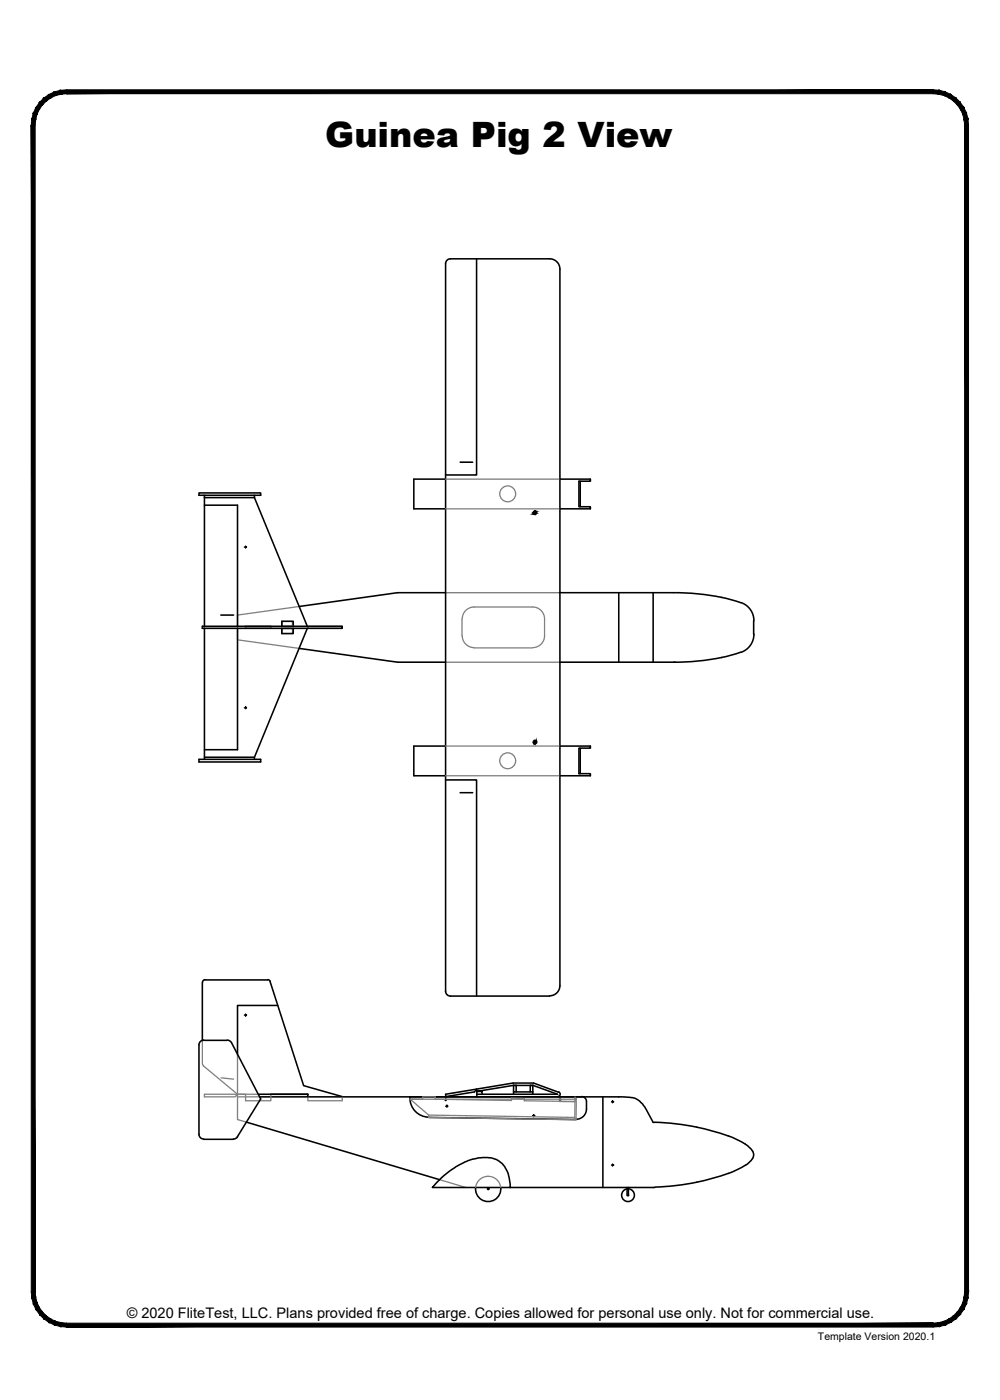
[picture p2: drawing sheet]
<svg xmlns="http://www.w3.org/2000/svg" width="190mm" height="267mm" viewBox="0 0 190 267" stroke-linecap="round" stroke-linejoin="round" font-family="sans-serif">
<!-- layer: 22 TILED -->
<g fill="#000" stroke="#000" stroke-width=".19">
<path d="M11.5 17.2l1.2-.1v.8zM11.5 17.2l.2 .7h1zM10.4 17.5l1.1-.3 .2 .7zM10.4 17.5l.2 .7 1.1-.3zM9.3 18l1.1-.5 .2 .7zM9.3 18l.4 .6 .9-.4zM8.3 18.7l1-.7 .4 .6zM8.3 18.7l.5 .5 .9-.6zM8.3 18.7l.5 .5-1.3 .3zM7.5 19.5l.6 .5 .7-.8zM7.5 19.5l.6 .5-1.3 .5zM6.8 20.5l.7 .3 .6-.8zM6.8 20.5l.7 .3-1.1 .7zM6.4 21.5l.6 .3 .5-1zM6.4 21.5l.6 .3-.9 .9zM6.1 22.7l.7 .1 .2-1zM6.1 22.7l.7 .1-.8 1.1zM6.8 22.8l-.8 1.1h.7z"/>
<path d="M12.7 17.9h165.1v-.8zM12.7 17.1h165.1l-165.1 .8z"/>
<path d="M6 23.9l.7 222.2v-222.2zM6 23.9l.7 222.2h-.7z"/>
<path d="M184.4 22.7l.1 1.2h-.7zM183.7 22.8l.1 1.1 .6-1.2zM184.1 21.5l.3 1.2-.7 .1zM183.4 21.8l.3 1 .4-1.3zM183.6 20.5l.5 1-.7 .3zM183 20.8l.4 1 .2-1.3zM182.9 19.5l.7 1-.6 .3zM182.4 20l.6 .8-.1-1.3zM182.1 18.7l.8 .8-.5 .5zM182.1 18.7l-.5 .5 .8 .8zM181.1 18l1 .7-.5 .5zM181.1 18l-.3 .6 .8 .6zM180.1 17.5l1 .5-.3 .6zM180.1 17.5l-.3 .7 1 .4zM178.9 17.2l1.2 .3-.3 .7zM178.9 17.2l-.1 .7 1 .3zM177.8 17.1l1.1 .1-.1 .7zM177.8 17.1v.8h1z"/>
<path d="M6 246.1h.7l-.6 1.2zM6.7 246.1l-.6 1.2 .7-.2zM6.1 247.3l.7-.2-.4 1.3zM6.8 247.1l-.4 1.3 .6-.3zM6.4 248.4l.6-.3-.2 1.3zM7 248.1l-.2 1.3 .7-.3zM6.8 249.4l.7-.3v1.3zM7.5 249.1v1.3l.6-.5zM7.5 250.4l.6-.5 .2 1.3zM8.1 249.9l.2 1.3 .5-.5zM8.8 250.7l.5 1.2-1-.7zM8.8 250.7l.5 1.2 .4-.6zM9.7 251.3l.7 1.1-1.1-.5zM9.7 251.3l.7 1.1 .2-.7zM10.6 251.7l.9 1-1.1-.3zM10.6 251.7l.9 1 .2-.7zM11.7 252l1 .8-1.2-.1zM11.7 252l1 .8v-.7z"/>
<path d="M12.7 252.1v.7l165.1-.7zM12.7 252.8l165.1-.7v.7z"/>
<path d="M177.8 252.1l1.1 .6-1.1 .1zM177.8 252.1l1.1 .6-.1-.7zM178.8 252l1.3 .4-1.2 .3zM178.8 252l1.3 .4-.3-.7zM179.8 251.7l1.3 .2-1 .5zM179.8 251.7l1.3 .2-.3-.6zM180.8 251.3l1.3-.1-1 .7zM180.8 251.3l1.3-.1-.5-.5zM181.6 250.7l1.3-.3-.8 .8zM181.6 250.7l1.3-.3-.5-.5zM182.4 249.9l1.2-.5-.7 1zM183 249.1l-.6 .8 1.2-.5zM183 249.1l1.1-.7-.5 1zM183.4 248.1l-.4 1 1.1-.7zM183.4 248.1l1-.8-.3 1.1zM183.7 247.1l-.3 1 1-.8zM184.5 246.1l-.1 1.2-.7-.2zM183.8 246.1l-.1 1 .8-1z"/>
<path d="M183.8 23.9v222.2h.7zM183.8 23.9h.7v222.2z"/>
</g>
<!-- layer: 08 CUTOUT -->
<g fill="none" stroke="#808080" stroke-width=".25">
<path d="M84.9 96.9h21.8M84.9 91.3h21.8M38.9 119.3v.4M46.8 119.3h4.8v.4h-4.8zM53.7 119.7h2.2M53.7 119.3h2.2M53.8 118.4h1.9v.9h-1.9zM53.8 119.8h1.9v.9h-1.9zM57 115.5l-11.8 1.7v4.7l11.8 1.6M58.5 119.3l.1 .2-.1 .2M58.6 119.3h6.6v.4h-6.6zM84.9 112.9h21.7"/>
<path d="M88 117.9v3.2M101.5 115.6h-11.2a2.26 2.26 0 0 0-2.2 2.3M101.5 115.6a2.26 2.26 0 0 1 2.2 2.3M103.7 117.9v3.2M84.9 126.2h21.8M88.1 121.1a2.26 2.26 0 0 0 2.2 2.3M90.3 123.4h11.2M103.7 121.1a2.26 2.26 0 0 1-2.2 2.3M84.9 142.1h21.8M84.9 147.8h21.8M38.5 198.2v4.5M38.6 202.7l.1 .3 6.5 5.5h1.6v1.2h4.8v-1.2"/>
<path d="M42.1 205.3l2.4 .3M45.2 209v4.3l1.7 .5M45.2 209h4.3M45.2 200.8v7.7M49.2 208.5h-10.3v.5h5.9l.4-.5v.5M58.6 208.5v1.2h6.6v-.8M78.1 209.4h31.4M81.7 212.4l27.8 .5M106.7 209.4v.4h2.8M109.5 209.8l-9.6-.1v-.4l-2.5-.1v.4l-14.5-.2v-.4h-2.4v.4l-2.4-.1 3.6 3.1v.5l28 .4 .1-4h-.3v4M109.5 209v.8M83.7 224.7l5.1 1.5"/>
<path d="M90.6 226.2a2.41 2.41 0 0 1 2.4-2.1 2.41 2.41 0 0 1 2.4 2.1"/>
<circle cx="96.7" cy="94.1" r="1.51"/>
<circle cx="96.7" cy="144.9" r="1.51"/>
</g>
<!-- layer: 01 CUT -->
<g fill="none" stroke="#000" stroke-width=".3">
<path d="M85.8 49.3h18.9M85.8 49.3a.92 .92 0 0 0-.9 .9v138.7M90.8 49.3v41.2h-5.9M104.7 49.3a1.96 1.96 0 0 1 2 2M106.7 51.3v136.5M37.9 93.9h11.8v.5h-11.8zM38.9 94.4v24.9M38.9 96.2h6.3v23.1M38.9 94.8h9.6M48.5 94.8l10 24.5M48.5 94.4v.4M84.9 91.3h-6.1v5.6h6.1"/>
<path d="M87.7 88.1h2.3M106.7 91.3h5.8v.4h-2.2v4.8h2.2v.4h-5.8M110.5 91.7v4.8M38.5 119.3h26.7v.4h-26.7zM38.9 119.7v25M42.1 117.2h2.4M45.2 119.7v23.1h-6.3M53.7 119.7v1h2.2v-1M53.7 119.3v-.9h2.2v.9M58.5 119.7l-10 24.6M84.9 112.9h-9.1l-18.8 2.6M106.6 112.9h21.7"/>
<path d="M117.9 112.9v13.3M124.4 112.9v13.3M128.3 112.9a45.1 45.1 0 0 1 9.2 .9M137.5 113.8l3.7 1M141.2 114.8a3.6 3.6 0 0 1 2.4 3.4M143.6 118.3v2.5M57 123.5l18.8 2.7h9.1M106.7 126.2h21.9M137.5 125.2a45.1 45.1 0 0 1-9.2 1M141.2 124.2l-3.7 1.1M143.6 120.8a3.6 3.6 0 0 1-2.4 3.5M37.9 144.7h11.8v.5h-11.8z"/>
<path d="M38.9 144.3h9.6v.4M84.9 148.6h5.9v41.2M84.9 142.1h-6.1v5.7h6.1M87.7 151h2.3M106.7 142.1h5.8v.4h-2.2v4.9h2.2v.4h-5.8M110.5 142.5v4.9M38.5 187.1v11.1M38.8 198.2h4.5M38.8 198.1a.92 .92 0 0 0-.9 1v17a.92 .92 0 0 0 .9 .9M39 186.7h12M39.1 186.6l-.4 .3-.1 .2M43.3 198.1l.5 .2 .3 .3 5.6 10.7-4.5 7.3"/>
<path d="M51 186.6l.5 .4M51.4 187l6.4 19.8 7.4 2.1M52.9 191.5h-7.7v9.3M84.9 188.8a.92 .92 0 0 0 .9 1M85.8 189.8h18.9M106.7 187.7a1.96 1.96 0 0 1-2 2M38.8 217h5.7M45.3 216.6l-.5 .3-.3 .1M46.9 213.8l36.8 10.9M49.2 208.5h9.4v.5M49.5 209h69.1a4.4 4.4 0 0 1 2.9 .5l1.3 1.4 1.6 2.9h.3M78.1 209.2a3.6 3.6 0 0 0 3.6 3.6"/>
<path d="M78.1 209v.2M81.7 212.9l28 .4M97.7 206.8h3.9l4.6 1.7h-15.4M97.8 206.8l-7 1.1h1v.6M97.8 208h3.7M97.8 206.8v1.7M98.3 206.8v1.2M101 206.8v1.2M101.5 206.8v1.7M106.4 208.1l-4.7-1.8h-4l-12.8 2.2v.4l5.5-.9 .4-.5v1.5M106.4 208a.47 .47 0 0 1 .3 .5 .47 .47 0 0 1-.5 .4M110.8 208.9a.92 .92 0 0 1 .9 .9 3.1 3.1 0 0 1-.6 2.9 1.96 1.96 0 0 1-1.4 .5"/>
<path d="M114.8 209v17.2M124.8 213.8a45.8 45.8 0 0 1 13.9 2.6M138.7 216.4a9.9 9.9 0 0 1 4.7 2.9 1.99 1.99 0 0 1-1.1 2.5 34.3 34.3 0 0 1-13.1 4l-4.4 .3M83.2 225.3a13.5 13.5 0 0 1 9.1-4.8 4.5 4.5 0 0 1 4.8 4.4l.1 1.3h-14.8zM90.6 226.2a2.41 2.41 0 0 0 2.4 2.7 2.41 2.41 0 0 0 2.4-2.7M97.2 226.2h27.5M119.5 226.2v1.5M119.5 227.7l.1 .1 .2-.1M119.5 226.5a1.22 1.22 0 0 0-.9 1.8 1.22 1.22 0 0 0 2.1 0 1.22 1.22 0 0 0-.9-1.8M119.7 226.2v1.5"/>
<circle cx="46.8" cy="104.2" r=".07"/>
<circle cx="46.8" cy="134.8" r=".07"/>
<circle cx="46.8" cy="193.3" r=".07"/>
<circle cx="84.9" cy="209.5" r=".07"/>
<circle cx="85.2" cy="210.7" r=".07"/>
<circle cx="101.7" cy="212.5" r=".07"/>
<circle cx="106.7" cy="209.5" r=".07"/>
<circle cx="116.7" cy="209.9" r=".07"/>
<circle cx="93" cy="226.5" r=".12"/>
<circle cx="116.7" cy="221.9" r=".07"/>
</g>
<!-- layer: 24 DIMENSIONS -->
<g fill="none" stroke="#000" stroke-width=".25">
<path d="M46.5 104.2h.5M46.8 104v.4M46.5 134.8h.5M46.8 134.6v.4M46.5 193.4h.5M46.8 193.2v.4M84.7 209.5h.4M84.9 209.3v.4M84.9 210.7h.4M85.1 210.5v.4M101.5 212.5h.4M101.7 212.3v.5"/>
<path d="M106.5 209.5h.4M106.7 209.3v.4M116.5 209.9h.4M116.7 209.6v.5M116.5 222h.4M116.7 221.8v.3"/>
</g>
<!-- layer: 23 NOTES -->
<g fill="#000" stroke="#000" stroke-width=".19">
<path d="M101.8 98h.1zM101.9 97.4h.2zM101.9 97.4h.1zM101.9 97.5h.2zM101.7 141.4v.1zM102.2 141.3v.1z"/>
<path d="M101.6 97.7h.3zM101.6 97.7h.3z"/>
<path d="M101.6 97.7h.3l-.2 .1zM101.7 97.8l.2-.1zM101.7 97.8h.2zM101.7 97.8h.2z"/>
<path d="M101.7 97.8h.2zM101.7 97.9l.2-.1z"/>
<path d="M101.7 97.9h.2zM101.7 97.9h.2z"/>
<path d="M101.7 97.9h.2zM101.8 98l.1-.1z"/>
<path d="M101.8 98h.1zM101.8 98h.1z"/>
<path d="M101.9 97.4h.2zM101.9 97.5h.2z"/>
<path d="M101.9 97.5h.2zM101.9 97.5h.2zM101.9 97.5h.3z"/>
<path d="M101.9 97.5h.3zM101.9 97.6l.3-.1z"/>
<path d="M101.9 97.6h.3zM101.9 97.6h.3z"/>
<path d="M101.9 97.6h.3zM101.9 97.7l.3-.1z"/>
<path d="M101.7 141.4v.1zM101.7 141.4v.1z"/>
<path d="M101.7 141.4v.2zM101.7 141.4v.2z"/>
<path d="M101.7 141.4v.2zM101.7 141.4v.1z"/>
<path d="M101.8 141.4l-.1 .2zM101.7 141.4v.2z"/>
<path d="M101.8 141.4v.3zM101.8 141.4v.2z"/>
<path d="M101.9 141.4l-.1 .3zM101.8 141.4v.3z"/>
<path d="M101.9 141.4v.3zM101.9 141.4v.3z"/>
<path d="M102 141.1l-.1 .3zM101.9 141.1v.3z"/>
<path d="M102 141.1v.3zM102 141.1v.3z"/>
<path d="M102.1 141.1l-.1 .3zM102 141.1v.3z"/>
<path d="M102.1 141.1v.3zM102.1 141.1v.3z"/>
<path d="M102.1 141.2v.2zM102.1 141.1v.3z"/>
<path d="M102.2 141.3v.1zM102.2 141.2v.2z"/>
<path d="M102.2 141.2l-.1 .2zM102.1 141.2v.2z"/>
</g>
<g fill="none" stroke="#000" stroke-width=".3">
<circle cx="101.9" cy="97.7" r=".32"/>
<circle cx="101.9" cy="141.4" r=".32"/>
</g>
<path d="M101.6 97.7h.6M101.9 97.4v.6M101.6 141.4h.6M101.9 141.1v.6" fill="none" stroke="#000" stroke-width=".25"/>
<text font-size="6.7" x="62" y="28">Guinea Pig 2 View</text>
<text font-size="2.8" x="24.2" y="251.1">© 2020 FliteTest, LLC. Plans provided free of charge. Copies allowed for personal use only. Not for commercial use.</text>
<text font-size="2" x="155.8" y="255.3">Template Version 2020.1</text>
</svg>
